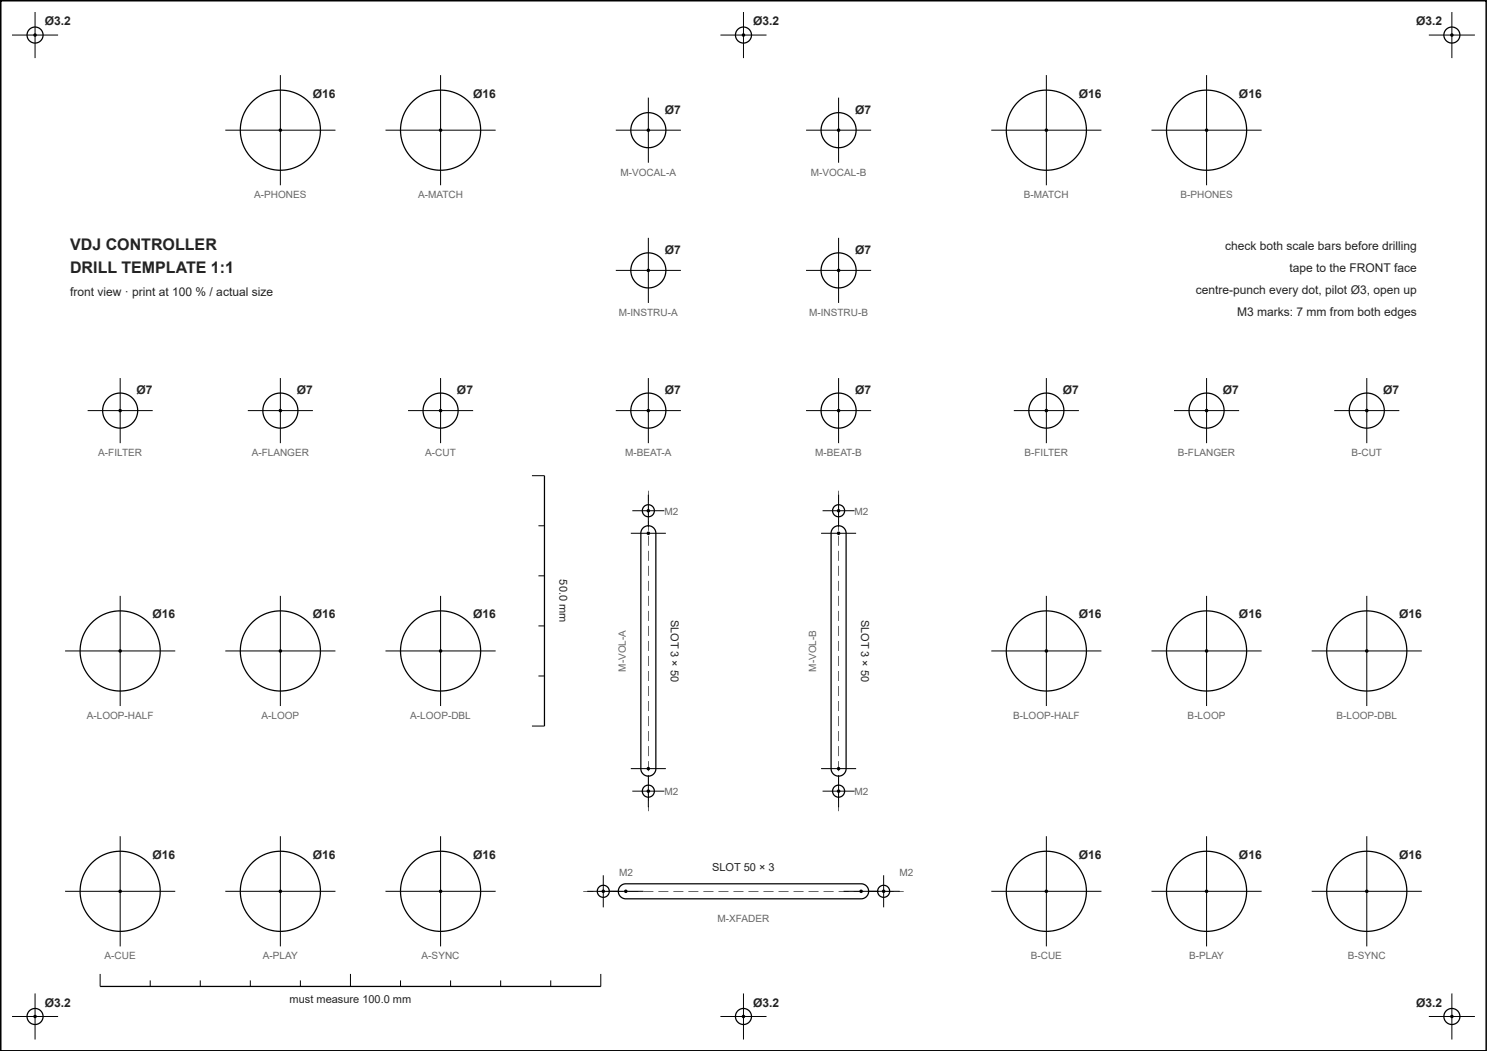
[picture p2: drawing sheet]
<svg xmlns="http://www.w3.org/2000/svg" width="297mm" height="210mm" viewBox="0 0 297 210" stroke-linecap="round" stroke-linejoin="round" font-family="sans-serif">
<path d="M.2 .1h296.6v209.7h-296.6z" fill="none" stroke="#000" stroke-width=".3"/>
<g fill="none" stroke="#000" stroke-width=".2">
<path d="M2.4 7h9.2M7 2.4v9.2M56 15v22M88 15v22M129.5 19.5v13M143.9 7h9.2M148.5 2.4v9.2M167.5 19.5v13M209 15v22M241 15v22M285.4 7h9.2M290 2.4v9.2"/>
<path d="M45 26h22M77 26h22M123 26h13M161 26h13M198 26h22M230 26h22M123 54h13M129.5 47.5v13M161 54h13M167.5 47.5v13M24 75.5v13M56 75.5v13"/>
<path d="M88 75.5v13M129.5 75.5v13M167.5 75.5v13M209 75.5v13M241 75.5v13M273 75.5v13M17.5 82h13M49.5 82h13M81.5 82h13M106.3 95h2.5M123 82h13M129.5 98.8v6.4"/>
<path d="M161 82h13M167.5 98.8v6.4M202.5 82h13M234.5 82h13M266.5 82h13M24 119v22M56 119v22M88 119v22M107.6 105h1.2M107.6 115h1.2M126 106.5h7M126.3 102h6.4"/>
<path d="M164 106.5h7M164.3 102h6.4M209 119v22M241 119v22M273 119v22M13 130h22M45 130h22M77 130h22M107.6 125h1.2M107.6 135h1.2M198 130h22M230 130h22"/>
<path d="M262 130h22M106.3 145h2.5M126 153.5h7M126.3 158h6.4M129.5 154.8v6.4M164 153.5h7M164.3 158h6.4M167.5 154.8v6.4M13 178h22M24 167v22M45 178h22M56 167v22"/>
<path d="M77 178h22M88 167v22M117.3 178h11.2M120.5 174.8v6.4M168.5 178h11.2M176.5 174.8v6.4M198 178h22M209 167v22M230 178h22M241 167v22M262 178h22M273 167v22"/>
<path d="M7 198.4v9.2M20 194.5v2.5M30 195.8v1.2M40 195.8v1.2M50 195.8v1.2M60 195.8v1.2M70 194.5v2.5M80 195.8v1.2M90 195.8v1.2M100 195.8v1.2M110 195.8v1.2M120 194.5v2.5"/>
<path d="M148.5 198.4v9.2M290 198.4v9.2M2.4 203h9.2M143.9 203h9.2M285.4 203h9.2"/>
</g>
<g fill="none" stroke="#000" stroke-width=".25">
<path d="M108.8 95v50M128.4 105.4a1.5 1.5 0 0 1 1.7-.3 1.5 1.5 0 0 1 .9 1.4v47a1.5 1.5 0 0 1-1.5 1.5 1.5 1.5 0 0 1-1.5-1.5v-47l.1-.6zM166.4 105.4a1.5 1.5 0 0 1 1.7-.3 1.5 1.5 0 0 1 .9 1.4v47a1.5 1.5 0 0 1-1.5 1.5 1.5 1.5 0 0 1-1.5-1.5v-47l.1-.6zM123.9 176.9l.5-.3 .6-.1h47a1.5 1.5 0 0 1 1.5 1.5 1.5 1.5 0 0 1-1.5 1.5h-47a1.5 1.5 0 0 1-1.4-.9 1.5 1.5 0 0 1 .3-1.7zM20 197h100"/>
<circle cx="7" cy="7" r="1.6"/>
<circle cx="148.5" cy="7" r="1.6"/>
<circle cx="290" cy="7" r="1.6"/>
<circle cx="56" cy="26" r="8"/>
<circle cx="88" cy="26" r="8"/>
<circle cx="129.5" cy="26" r="3.5"/>
<circle cx="167.5" cy="26" r="3.5"/>
<circle cx="209" cy="26" r="8"/>
<circle cx="241" cy="26" r="8"/>
<circle cx="129.5" cy="54" r="3.5"/>
<circle cx="167.5" cy="54" r="3.5"/>
<circle cx="24" cy="82" r="3.5"/>
<circle cx="56" cy="82" r="3.5"/>
<circle cx="88" cy="82" r="3.5"/>
<circle cx="129.5" cy="82" r="3.5"/>
<circle cx="167.5" cy="82" r="3.5"/>
<circle cx="209" cy="82" r="3.5"/>
<circle cx="241" cy="82" r="3.5"/>
<circle cx="273" cy="82" r="3.5"/>
<circle cx="129.5" cy="102" r="1.2"/>
<circle cx="167.5" cy="102" r="1.2"/>
<circle cx="24" cy="130" r="8"/>
<circle cx="56" cy="130" r="8"/>
<circle cx="88" cy="130" r="8"/>
<circle cx="209" cy="130" r="8"/>
<circle cx="241" cy="130" r="8"/>
<circle cx="273" cy="130" r="8"/>
<circle cx="129.5" cy="158" r="1.2"/>
<circle cx="167.5" cy="158" r="1.2"/>
<circle cx="24" cy="178" r="8"/>
<circle cx="56" cy="178" r="8"/>
<circle cx="88" cy="178" r="8"/>
<circle cx="120.5" cy="178" r="1.2"/>
<circle cx="176.5" cy="178" r="1.2"/>
<circle cx="209" cy="178" r="8"/>
<circle cx="241" cy="178" r="8"/>
<circle cx="273" cy="178" r="8"/>
<circle cx="7" cy="203" r="1.6"/>
<circle cx="148.5" cy="203" r="1.6"/>
<circle cx="290" cy="203" r="1.6"/>
</g>
<g fill="#000">
<path d="M129.4 98h.2v2h-.2zM129.4 101h.2v2h-.2zM129.4 104h.2v2h-.2zM129.4 107h.2v2h-.2zM129.4 110h.2v2h-.2zM129.4 113h.2v2h-.2zM129.4 116h.2v2h-.2zM129.4 119h.2v2h-.2zM129.4 122h.2v2h-.2zM129.4 125h.2v2h-.2zM129.4 128h.2v2h-.2zM129.4 131h.2v2h-.2zM129.4 134h.2v2h-.2zM129.4 137h.2v2h-.2zM129.4 140h.2v2h-.2zM129.4 143h.2v2h-.2zM129.4 146h.2v2h-.2zM129.4 149h.2v2h-.2zM129.4 152h.2v2h-.2zM129.4 155h.2v2h-.2zM129.4 158h.2v2h-.2zM129.4 161h.2v1h-.2z"/>
<path d="M167.4 98h.2v2h-.2zM167.4 101h.2v2h-.2zM167.4 104h.2v2h-.2zM167.4 107h.2v2h-.2zM167.4 110h.2v2h-.2zM167.4 113h.2v2h-.2zM167.4 116h.2v2h-.2zM167.4 119h.2v2h-.2zM167.4 122h.2v2h-.2zM167.4 125h.2v2h-.2zM167.4 128h.2v2h-.2zM167.4 131h.2v2h-.2zM167.4 134h.2v2h-.2zM167.4 137h.2v2h-.2zM167.4 140h.2v2h-.2zM167.4 143h.2v2h-.2zM167.4 146h.2v2h-.2zM167.4 149h.2v2h-.2zM167.4 152h.2v2h-.2zM167.4 155h.2v2h-.2zM167.4 158h.2v2h-.2zM167.4 161h.2v1h-.2z"/>
<path d="M116.5 177.9h2v.2h-2zM119.5 177.9h2v.2h-2zM122.5 177.9h2v.2h-2zM125.5 177.9h2v.2h-2zM128.5 177.9h2v.2h-2zM131.5 177.9h2v.2h-2zM134.5 177.9h2v.2h-2zM137.5 177.9h2v.2h-2zM140.5 177.9h2v.2h-2zM143.5 177.9h2v.2h-2zM146.5 177.9h2v.2h-2zM149.5 177.9h2v.2h-2zM152.5 177.9h2v.2h-2zM155.5 177.9h2v.2h-2zM158.5 177.9h2v.2h-2zM161.5 177.9h2v.2h-2zM164.5 177.9h2v.2h-2zM167.5 177.9h2v.2h-2zM170.5 177.9h2v.2h-2zM173.5 177.9h2v.2h-2zM176.5 177.9h2v.2h-2zM179.5 177.9h1v.2h-1z"/>
<circle cx="7" cy="7" r=".35"/>
<circle cx="148.5" cy="7" r=".35"/>
<circle cx="290" cy="7" r=".35"/>
<circle cx="56" cy="26" r=".35"/>
<circle cx="88" cy="26" r=".35"/>
<circle cx="129.5" cy="26" r=".35"/>
<circle cx="167.5" cy="26" r=".35"/>
<circle cx="209" cy="26" r=".35"/>
<circle cx="241" cy="26" r=".35"/>
<circle cx="129.5" cy="54" r=".35"/>
<circle cx="167.5" cy="54" r=".35"/>
<circle cx="24" cy="82" r=".35"/>
<circle cx="56" cy="82" r=".35"/>
<circle cx="88" cy="82" r=".35"/>
<circle cx="129.5" cy="82" r=".35"/>
<circle cx="167.5" cy="82" r=".35"/>
<circle cx="209" cy="82" r=".35"/>
<circle cx="241" cy="82" r=".35"/>
<circle cx="273" cy="82" r=".35"/>
<circle cx="129.5" cy="102" r=".35"/>
<circle cx="129.5" cy="106.5" r=".35"/>
<circle cx="167.5" cy="102" r=".35"/>
<circle cx="167.5" cy="106.5" r=".35"/>
<circle cx="24" cy="130" r=".35"/>
<circle cx="56" cy="130" r=".35"/>
<circle cx="88" cy="130" r=".35"/>
<circle cx="209" cy="130" r=".35"/>
<circle cx="241" cy="130" r=".35"/>
<circle cx="273" cy="130" r=".35"/>
<circle cx="129.5" cy="158" r=".35"/>
<circle cx="129.5" cy="153.5" r=".35"/>
<circle cx="167.5" cy="158" r=".35"/>
<circle cx="167.5" cy="153.5" r=".35"/>
<circle cx="24" cy="178" r=".35"/>
<circle cx="56" cy="178" r=".35"/>
<circle cx="88" cy="178" r=".35"/>
<circle cx="120.5" cy="178" r=".35"/>
<circle cx="125" cy="178" r=".35"/>
<circle cx="172" cy="178" r=".35"/>
<circle cx="176.5" cy="178" r=".35"/>
<circle cx="209" cy="178" r=".35"/>
<circle cx="241" cy="178" r=".35"/>
<circle cx="273" cy="178" r=".35"/>
<circle cx="7" cy="203" r=".35"/>
<circle cx="148.5" cy="203" r=".35"/>
<circle cx="290" cy="203" r=".35"/>
</g>
<g font-size="3.2" fill="#222">
<text x="14" y="50">VDJ CONTROLLER</text>
<text x="14" y="54.6">DRILL TEMPLATE 1:1</text>
</g>
<g font-size="2.4" fill="#222">
<text x="8.9" y="5.1">Ø3.2</text>
<text x="150.4" y="5.1">Ø3.2</text>
<text x="282.8" y="5.1">Ø3.2</text>
<text x="62.5" y="19.5">Ø16</text>
<text x="94.5" y="19.5">Ø16</text>
<text x="132.8" y="22.7">Ø7</text>
<text x="170.8" y="22.7">Ø7</text>
<text x="215.5" y="19.5">Ø16</text>
<text x="247.5" y="19.5">Ø16</text>
<text x="132.8" y="50.7">Ø7</text>
<text x="170.8" y="50.7">Ø7</text>
<text x="244.7" y="50">check both scale bars before drilling</text>
<text x="14" y="59.2">front view · print at 100 % / actual size</text>
<text x="238.8" y="58.8">centre-punch every dot, pilot Ø3, open up</text>
<text x="257.6" y="54.4">tape to the FRONT face</text>
<text x="247.1" y="63.2">M3 marks: 7 mm from both edges</text>
<text x="27.3" y="78.7">Ø7</text>
<text x="59.3" y="78.7">Ø7</text>
<text x="91.3" y="78.7">Ø7</text>
<text x="132.8" y="78.7">Ø7</text>
<text x="170.8" y="78.7">Ø7</text>
<text x="212.3" y="78.7">Ø7</text>
<text x="244.3" y="78.7">Ø7</text>
<text x="276.3" y="78.7">Ø7</text>
<text x="30.5" y="123.5">Ø16</text>
<text x="62.5" y="123.5">Ø16</text>
<text x="94.5" y="123.5">Ø16</text>
<text x="215.5" y="123.5">Ø16</text>
<text x="247.5" y="123.5">Ø16</text>
<text x="279.5" y="123.5">Ø16</text>
<text x="30.5" y="171.5">Ø16</text>
<text x="62.5" y="171.5">Ø16</text>
<text x="94.5" y="171.5">Ø16</text>
<text x="215.5" y="171.5">Ø16</text>
<text x="247.5" y="171.5">Ø16</text>
<text x="279.5" y="171.5">Ø16</text>
<text x="8.9" y="201.1">Ø3.2</text>
<text x="150.4" y="201.1">Ø3.2</text>
<text x="282.8" y="201.1">Ø3.2</text>
</g>
<g font-size="2.2" fill="#222">
<text x="111.8" y="115.7" transform="rotate(90 111.8 115.7)">50.0 mm</text>
<text x="134" y="123.8" transform="rotate(90 134 123.8)">SLOT 3 × 50</text>
<text x="172" y="123.7" transform="rotate(90 172 123.7)">SLOT 3 × 50</text>
<text x="142.3" y="174">SLOT 50 × 3</text>
<text x="57.8" y="200.4">must measure 100.0 mm</text>
</g>
<g font-size="2" fill="#666">
<text x="123.9" y="35.1">M-VOCAL-A</text>
<text x="161.9" y="35.1">M-VOCAL-B</text>
<text x="50.8" y="39.6">A-PHONES</text>
<text x="83.5" y="39.6">A-MATCH</text>
<text x="204.5" y="39.6">B-MATCH</text>
<text x="235.8" y="39.6">B-PHONES</text>
<text x="123.6" y="63.1">M-INSTRU-A</text>
<text x="161.6" y="63.1">M-INSTRU-B</text>
<text x="19.6" y="91.1">A-FILTER</text>
<text x="50.3" y="91.1">A-FLANGER</text>
<text x="84.9" y="91.1">A-CUT</text>
<text x="124.9" y="91.1">M-BEAT-A</text>
<text x="162.9" y="91.1">M-BEAT-B</text>
<text x="204.6" y="91.1">B-FILTER</text>
<text x="235.3" y="91.1">B-FLANGER</text>
<text x="269.9" y="91.1">B-CUT</text>
<text x="132.7" y="102.8">M2</text>
<text x="170.7" y="102.8">M2</text>
<text x="125" y="134.2" transform="rotate(-90 125 134.2)">M-VOL-A</text>
<text x="163" y="134.2" transform="rotate(-90 163 134.2)">M-VOL-B</text>
<text x="17.3" y="143.6">A-LOOP-HALF</text>
<text x="52.2" y="143.6">A-LOOP</text>
<text x="81.9" y="143.6">A-LOOP-DBL</text>
<text x="202.3" y="143.6">B-LOOP-HALF</text>
<text x="237.2" y="143.6">B-LOOP</text>
<text x="266.9" y="143.6">B-LOOP-DBL</text>
<text x="132.7" y="158.8">M2</text>
<text x="170.7" y="158.8">M2</text>
<text x="123.7" y="175">M2</text>
<text x="179.7" y="175">M2</text>
<text x="143.3" y="184.2">M-XFADER</text>
<text x="20.9" y="191.6">A-CUE</text>
<text x="52.5" y="191.6">A-PLAY</text>
<text x="84.2" y="191.6">A-SYNC</text>
<text x="205.9" y="191.6">B-CUE</text>
<text x="237.5" y="191.6">B-PLAY</text>
<text x="269.2" y="191.6">B-SYNC</text>
</g>
</svg>
